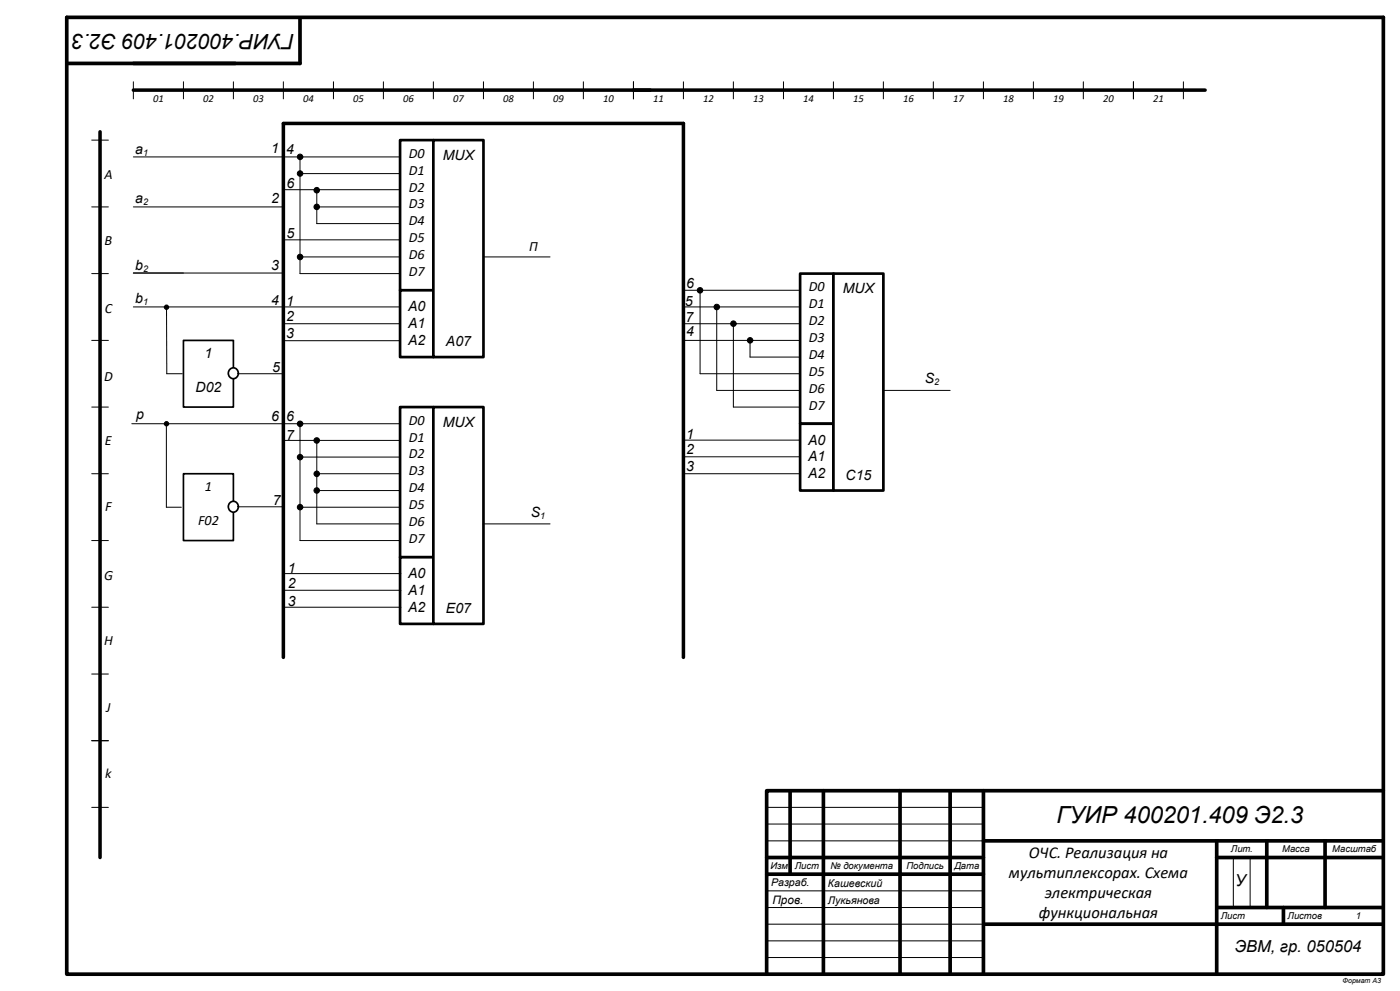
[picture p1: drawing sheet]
<svg xmlns="http://www.w3.org/2000/svg" width="420mm" height="297mm" viewBox="0 0 420 297" stroke-linecap="round" stroke-linejoin="round" font-family="sans-serif">
<g fill="none" stroke="#000" stroke-width="1.1">
<path d="M20 5.2h395v286.8h-395zM90 5.5v13.5h-69.5M30 39.5v217.5M40 27h321.5M85 37h120v160M237 237v25M247 237v55M270 237v55M285 237v55M295 237v55M415 237h-185v55M230 257h65"/>
<path d="M295 252h120M365 252v40M365 257h50M380 252v20M397.5 252v20M230 262h65M295.1 277h119.9M365.1 272h49.9M385 272v5"/>
</g>
<g fill="none" stroke="#000" stroke-width=".3">
<path d="M70.6 19h19.4zM40 24.5v5.1M55 24.5v5.1M70 24.5v5.1M85 24.5v5.1M100 24.5v5.1M115 24.5v5.1M130 24.5v5.1M145 24.5v5.1M160 24.5v5.1M175 24.5v5.1M190 24.5v5.1"/>
<path d="M205 24.5v5.1M220 24.5v5.1M235 24.5v5.1M250 24.5v5.1M265 24.5v5.1M280 24.5v5.1M295 24.5v5.1M310 24.5v5.1M325 24.5v5.1M340 24.5v5.1M355 24.5v5.1M27.5 42h5"/>
<path d="M27.5 62h5M40 62h45M145 77h20M27.5 82h5M40 81.8h44.8M40 92h44.9M50 92.1v19.9h4.7M27.5 102h5M71 112h14M27.5 122h5M39.5 127h45.5M49.9 127v25h4.5"/>
<path d="M27.5 142h5M70.8 151.9h14.2M27.5 162h5M27.5 182h5M27.5 202h5M27.5 222h5M230 242h65M230 247h65M230 252h65M370 257v15M375 257v15M230 267h65"/>
<path d="M230 272h65M230 277h65.1M230 282h65M230 287h65"/>
</g>
<g fill="#000">
<circle cx="50" cy="92.1" r=".64"/>
<circle cx="50" cy="127" r=".64"/>
</g>
<g fill="none" stroke="#000" stroke-width=".34">
<circle cx="50" cy="92.1" r=".64"/>
<circle cx="50" cy="127" r=".64"/>
</g>
<path d="M120 42h10v45h-10z" fill="#fff"/>
<path d="M120 42h10v45h-10z" fill="none" stroke="#000" stroke-width=".8"/>
<path d="M120 87h10v20h-10z" fill="#fff"/>
<path d="M120 87h10v20h-10z" fill="none" stroke="#000" stroke-width=".8"/>
<path d="M130 42h15v65h-15z" fill="#fff"/>
<path d="M130 42h15v65h-15z" fill="none" stroke="#000" stroke-width=".8"/>
<path d="M40 47h45" fill="none" stroke="#000" stroke-width=".3"/>
<path d="M55 102h15v20h-15z" fill="#fff"/>
<path d="M55 102h15v20h-15z" fill="none" stroke="#000" stroke-width=".51"/>
<circle cx="69.9" cy="111.8" r="1.57" fill="#fff"/>
<circle cx="69.9" cy="111.8" r="1.57" fill="none" stroke="#000" stroke-width=".51"/>
<path d="M55 142h15v20h-15z" fill="#fff"/>
<path d="M55 142h15v20h-15z" fill="none" stroke="#000" stroke-width=".51"/>
<circle cx="69.9" cy="151.8" r="1.57" fill="#fff"/>
<circle cx="69.9" cy="151.8" r="1.57" fill="none" stroke="#000" stroke-width=".51"/>
<path d="M120 122h10v45h-10z" fill="#fff"/>
<path d="M120 122h10v45h-10z" fill="none" stroke="#000" stroke-width=".8"/>
<path d="M120 167h10v20h-10z" fill="#fff"/>
<path d="M120 167h10v20h-10z" fill="none" stroke="#000" stroke-width=".8"/>
<path d="M130 122h15v65h-15z" fill="#fff"/>
<path d="M130 122h15v65h-15z" fill="none" stroke="#000" stroke-width=".8"/>
<path d="M265 117h20M145 157h20M27.5 222h5M27.5 242h5" fill="none" stroke="#000" stroke-width=".3"/>
<path d="M85 37v160" fill="none" stroke="#000" stroke-width="1.1"/>
<path d="M240 82h10v45h-10z" fill="#fff"/>
<path d="M240 82h10v45h-10z" fill="none" stroke="#000" stroke-width=".8"/>
<path d="M240 127h10v20h-10z" fill="#fff"/>
<path d="M240 127h10v20h-10z" fill="none" stroke="#000" stroke-width=".8"/>
<path d="M250 82h15v65h-15z" fill="#fff"/>
<path d="M250 82h15v65h-15z" fill="none" stroke="#000" stroke-width=".8"/>
<g fill="none" stroke="#000" stroke-width=".3">
<path d="M85 47h35M85.4 56.9h34.6M90 47v35h30M90 52h30M95 56.9v10.1h25M85 71.9h35M90 77h30M95 62h25M85 92h35M85 97h35M205 92h35M205 97h35"/>
<path d="M205 87h35M210 87v25h30M215 92v25h25M220 97v25h20M85 102.1h35M205 102h35M225 102v5h15M85 127h35M85 132h35M90 127v35h30M90 137h30M95 132v25h25"/>
<path d="M205 131.9h35M205 136.9h35M90 152h30M95 142h25M95 147h25M205 142h35M85.3 171.9h35M85.3 176.9h35M85.3 182h35"/>
<circle cx="90" cy="47" r=".82"/>
<circle cx="90" cy="52" r=".82"/>
<circle cx="95" cy="57" r=".83"/>
<circle cx="90" cy="77" r=".83"/>
<circle cx="95" cy="62" r=".83"/>
<circle cx="210" cy="87" r=".82"/>
<circle cx="215" cy="92" r=".83"/>
<circle cx="220" cy="97" r=".83"/>
<circle cx="225" cy="102" r=".82"/>
<circle cx="90" cy="127" r=".83"/>
<circle cx="90" cy="137" r=".82"/>
<circle cx="95" cy="132" r=".82"/>
<circle cx="90" cy="152" r=".82"/>
<circle cx="95" cy="147" r=".82"/>
<circle cx="95" cy="142" r=".82"/>
</g>
<g fill="#000">
<circle cx="90" cy="47" r=".82"/>
<circle cx="90" cy="52" r=".82"/>
<circle cx="95" cy="57" r=".83"/>
<circle cx="90" cy="77" r=".83"/>
<circle cx="95" cy="62" r=".83"/>
<circle cx="210" cy="87" r=".82"/>
<circle cx="215" cy="92" r=".83"/>
<circle cx="220" cy="97" r=".83"/>
<circle cx="225" cy="102" r=".82"/>
<circle cx="90" cy="127" r=".83"/>
<circle cx="90" cy="137" r=".82"/>
<circle cx="95" cy="132" r=".82"/>
<circle cx="90" cy="152" r=".82"/>
<circle cx="95" cy="147" r=".82"/>
<circle cx="95" cy="142" r=".82"/>
</g>
<text font-size="7.1" x="317" y="246.6">ГУИР 400201.409 Э2.3</text>
<text font-size="6.3" x="88.4" y="10.2" transform="rotate(-180 88.4 10.2)">ГУИР.400201.409 Э2.3</text>
<g font-size="5">
<text x="308.6" y="257.2">ОЧС. Реализация на</text>
<text x="302.7" y="263.1">мультиплексорах. Схема</text>
<text x="313.4" y="269.1">электрическая</text>
<text x="370.6" y="265.5">У</text>
<text x="311.7" y="275">функциональная</text>
<text x="370.4" y="285.3">ЭВМ, гр. 050504</text>
</g>
<g font-size="4.2">
<text x="40.6" y="46.2">a</text>
<text x="81.4" y="45.8">1</text>
<text x="85.9" y="46.2">4</text>
<text x="122.7" y="47.2">D0</text>
<text x="132.8" y="47.9">MUX</text>
<text x="31.3" y="53.7">A</text>
<text x="122.7" y="52.3">D1</text>
<text x="85.9" y="56.2">6</text>
<text x="122.7" y="57.4">D2</text>
<text x="40.6" y="60.8">a</text>
<text x="81.4" y="60.8">2</text>
<text x="122.7" y="62.5">D3</text>
<text x="86" y="71.3">5</text>
<text x="122.7" y="67.6">D4</text>
<text x="31.4" y="73.3">B</text>
<text x="122.7" y="72.6">D5</text>
<text x="122.7" y="77.7">D6</text>
<text x="158.7" y="75.3">П</text>
<text x="40.6" y="80.8">b</text>
<text x="81.4" y="80.9">3</text>
<text x="122.7" y="82.8">D7</text>
<text x="205.9" y="86.2">6</text>
<text x="242.7" y="87.2">D0</text>
<text x="252.8" y="87.8">MUX</text>
<text x="31.5" y="93.7">C</text>
<text x="40.6" y="90.8">b</text>
<text x="81.4" y="91.4">4</text>
<text x="85.9" y="91.7">1</text>
<text x="122.4" y="93.2">A0</text>
<text x="205.5" y="91.6">5</text>
<text x="242.7" y="92.3">D1</text>
<text x="85.9" y="96.3">2</text>
<text x="85.9" y="101.3">3</text>
<text x="122.4" y="98.3">A1</text>
<text x="205.6" y="96.4">7</text>
<text x="205.9" y="100.8">4</text>
<text x="242.7" y="97.4">D2</text>
<text x="61.4" y="107.2">1</text>
<text x="122.4" y="103.4">A2</text>
<text x="133.8" y="103.8">A07</text>
<text x="242.7" y="102.5">D3</text>
<text x="242.7" y="107.6">D4</text>
<text x="81.6" y="111.5">5</text>
<text x="242.7" y="112.6">D5</text>
<text x="31.2" y="114.1">D</text>
<text x="58.7" y="117.4">D02</text>
<text x="242.7" y="117.7">D6</text>
<text x="277.5" y="114.9">S</text>
<text x="40.9" y="125.6">p</text>
<text x="242.7" y="122.8">D7</text>
<text x="81.4" y="126.3">6</text>
<text x="85.9" y="126.3">6</text>
<text x="85.9" y="131.8">7</text>
<text x="122.7" y="127.3">D0</text>
<text x="132.8" y="127.8">MUX</text>
<text x="205.8" y="131.6">1</text>
<text x="31.5" y="133.3">E</text>
<text x="122.7" y="132.3">D1</text>
<text x="122.7" y="137.4">D2</text>
<text x="205.9" y="136.2">2</text>
<text x="242.4" y="133.2">A0</text>
<text x="122.7" y="142.5">D3</text>
<text x="205.9" y="141.3">3</text>
<text x="242.4" y="138.3">A1</text>
<text x="242.4" y="143.4">A2</text>
<text x="253.7" y="143.7">C15</text>
<text x="61.5" y="147.2">1</text>
<text x="122.7" y="147.6">D4</text>
<text x="31.6" y="153.3">F</text>
<text x="81.9" y="151.3">7</text>
<text x="122.7" y="152.7">D5</text>
<text x="159.2" y="154.9">S</text>
<text x="59.4" y="157.4">F02</text>
<text x="122.7" y="157.7">D6</text>
<text x="122.7" y="162.8">D7</text>
<text x="31.2" y="173.9">G</text>
<text x="86.4" y="171.6">1</text>
<text x="122.4" y="173.2">A0</text>
<text x="86.4" y="176.3">2</text>
<text x="122.4" y="178.3">A1</text>
<text x="86.4" y="181.7">3</text>
<text x="122.4" y="183.4">A2</text>
<text x="133.8" y="183.7">E07</text>
<text x="31.2" y="193.3">H</text>
<text x="31.9" y="213.3">J</text>
<text x="31.6" y="233.3">k</text>
</g>
<text font-size="3.5" x="231.7" y="271">Пров.</text>
<g font-size="3.2">
<text x="45.9" y="30.5">01</text>
<text x="60.9" y="30.5">02</text>
<text x="75.9" y="30.6">03</text>
<text x="90.9" y="30.6">04</text>
<text x="105.9" y="30.5">05</text>
<text x="120.9" y="30.5">06</text>
<text x="135.9" y="30.5">07</text>
<text x="150.9" y="30.5">08</text>
<text x="166" y="30.5">09</text>
<text x="180.9" y="30.6">10</text>
<text x="195.9" y="30.5">11</text>
<text x="210.9" y="30.5">12</text>
<text x="225.9" y="30.6">13</text>
<text x="240.9" y="30.6">14</text>
<text x="255.9" y="30.5">15</text>
<text x="270.9" y="30.5">16</text>
<text x="285.9" y="30.5">17</text>
<text x="300.9" y="30.5">18</text>
<text x="315.9" y="30.5">19</text>
<text x="330.9" y="30.6">20</text>
<text x="345.9" y="30.6">21</text>
<text x="231.3" y="265.7">Разраб.</text>
<text x="248.4" y="265.9">Кашевский</text>
<text x="248.4" y="271">Лукьянова</text>
</g>
<g font-size="2.8">
<text x="43" y="46.7">1</text>
<text x="43" y="61.4">2</text>
<text x="43" y="81.4">2</text>
<text x="43" y="91.4">1</text>
<text x="280.3" y="115.4">2</text>
<text x="162.1" y="155.5">1</text>
<text x="369.2" y="255.4">Лит.</text>
<text x="384.6" y="255.4">Масса</text>
<text x="399.7" y="255.4">Масштаб</text>
<text x="231.1" y="260.3">Изм</text>
<text x="238.4" y="260.3">Лист</text>
<text x="249.2" y="260.3">№ документа</text>
<text x="271.9" y="260.3">Подпись</text>
<text x="286.3" y="260.3">Дата</text>
<text x="366.2" y="275.3">Лист</text>
<text x="386.3" y="275.3">Листов</text>
<text x="406.7" y="275.3">1</text>
</g>
<text font-size="2.1" x="402.7" y="294.5">Формат А3</text>
</svg>
